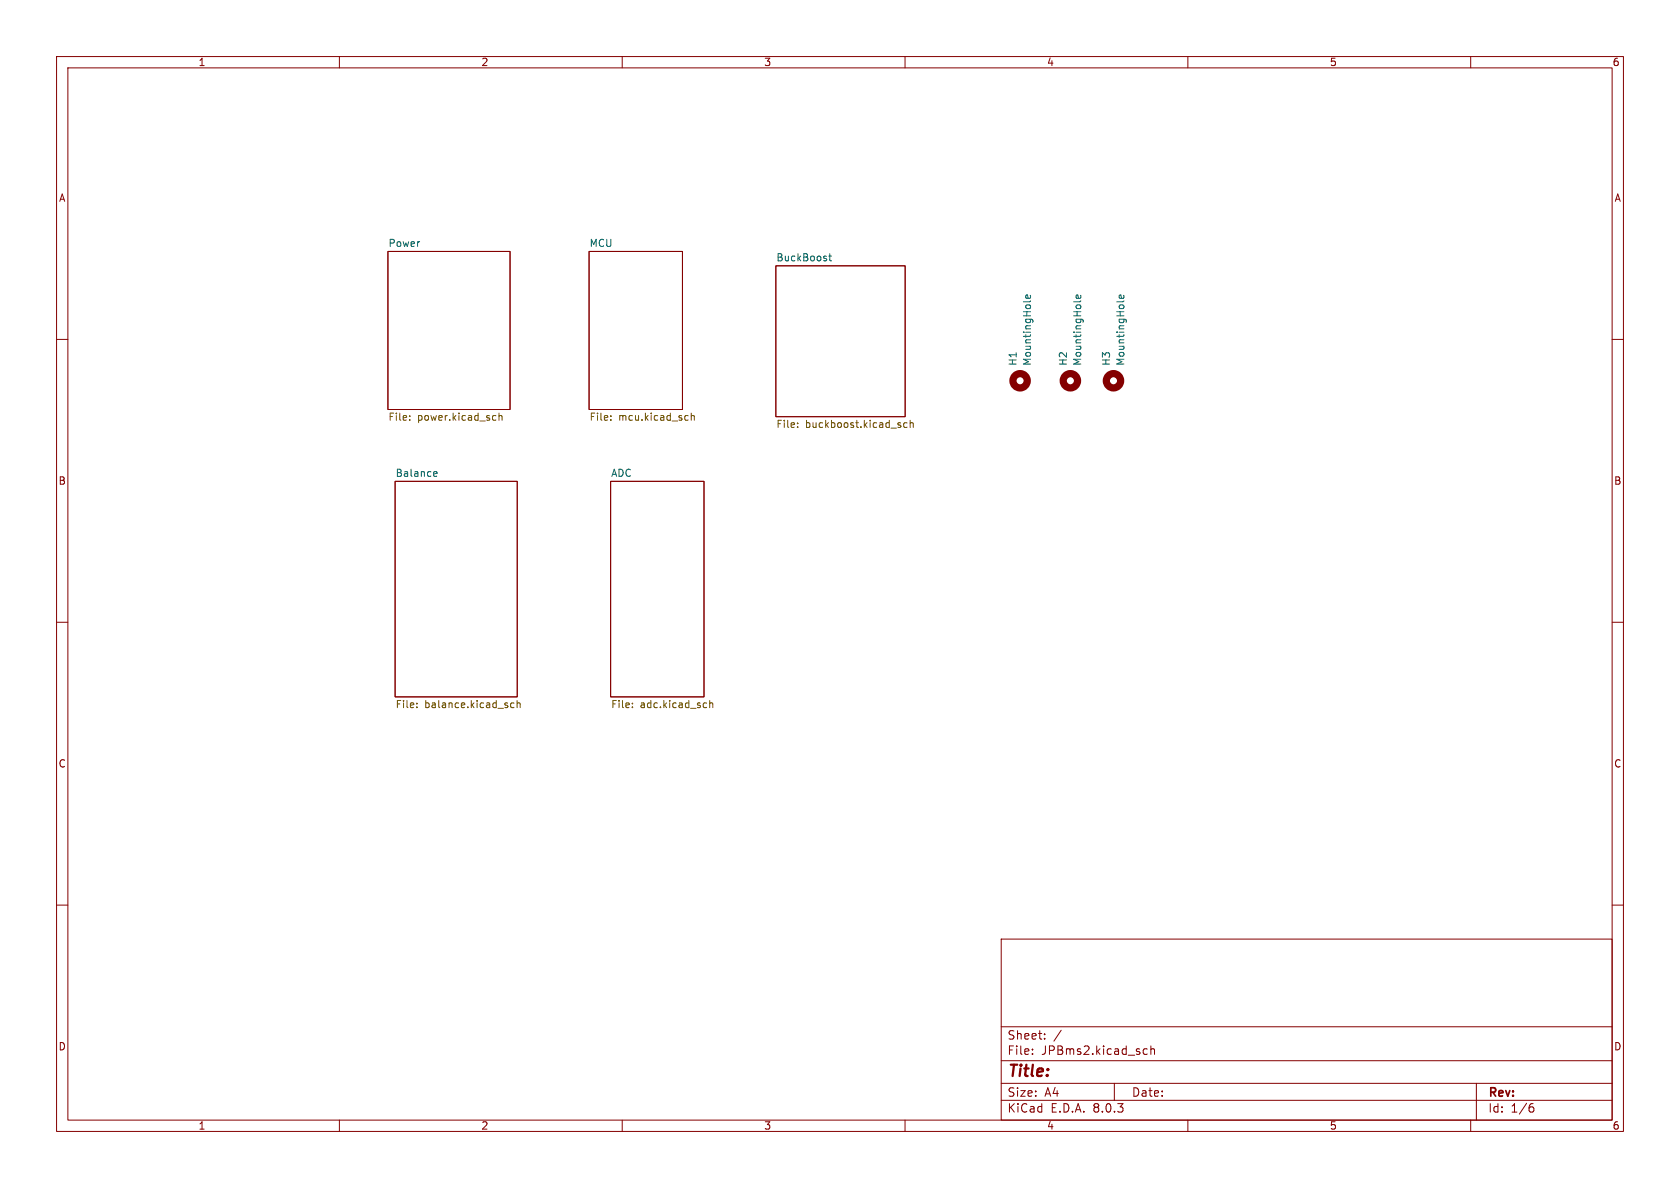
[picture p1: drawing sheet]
<svg xmlns="http://www.w3.org/2000/svg" width="297mm" height="210mm" viewBox="0 0 297 210" stroke-linecap="round" stroke-linejoin="round" font-family="sans-serif">
<g fill="none" stroke="#840000" stroke-width=".18">
<path d="M10 10h277v190h-277zM12 12h273v186h-273zM60 10v2M110 10v2M160 10v2M210 10v2M260 10v2M10 60h2M68.6 44.5h21.6v27.9h-21.6zM104.1 44.5h16.5v27.9h-16.5zM137.2 47h22.8v26.7h-22.8zM285 60h2"/>
<path d="M69.8 85.1h21.6v38.1h-21.6zM107.9 85.1h16.6v38.1h-16.6zM10 110h2M285 110h2M10 160h2M285 160h2M177 166h108v32h-108zM60 198v2M110 198v2M160 198v2M177 194.5h108M177 191.5h108"/>
<path d="M177 187.5h108M177 181.5h108M182.5 186.3v.1M182.5 185.5v.1M184.7 183.6v.1M184.7 182.8v.1M187.6 182.1l-1.3 2M197 191.5v3M202.2 186.3h.6M202.2 185.5h.6M203.5 185.5l.2-.1 .3 .1 .1 .9M203.5 184.9v1.5"/>
<path d="M210 198v2M260 198v2M261 191.5v6.5M270.6 195.7h.3l.3 .3-.1 .5-.5 .1M271 195.1l-.4 .1"/>
</g>
<g fill="none" stroke="#725600" stroke-width=".18">
<path d="M72.4 74.2v.1M72.4 73.5v.1M87.3 73.5h.4M87.7 74.2l-.4 .1M88.2 73.6l.2-.1h.3l.1 .8M88.2 73v1.3M108 74.2v.1M108 73.5v.1M121.5 73.5h.2M121.7 74.2l-.2 .1M122.2 73.6l.2-.1h.3v.8M122.2 73v1.3"/>
<path d="M141 75.4v.2M141 74.8v.1M160.4 74.8l-.4-.1-.2 .3 .1 .5h.5M160.9 74.8l.2-.1 .3 .1 .1 .8M160.9 74.3v1.3M73.7 125v.1M73.7 124.3v.1M90.9 124.3h-.4l-.2 .2 .1 .5h.5M91.4 124.4l.2-.1h.3l.1 .8M91.4 123.8v1.3M111.8 125v.1M111.8 124.3v.1"/>
<path d="M124.8 124.3h.1M124.9 125l-.1 .1M125.5 124.4l.1-.1h.4v.8M125.5 123.8v1.3"/>
</g>
<path d="M146.5 45.3h.5M146.7 44.8v1.1l.3 .2M182.1 52.2l.1 .4-.2 .1h-.6v-.5l.2-.1 .2 .6M182.2 53.2l-.2 .1M191 52.2l.1 .4-.2 .1h-.6v-.5l.2-.1 .2 .6M191.1 53.2l-.2 .1M198.6 52.2l.1 .4-.2 .1h-.6v-.5l.3-.1 .1 .6M198.7 53.2l-.2 .1M76.7 84.2h.5M76.7 83.4h.4l.2 .3-.6 .1" fill="none" stroke="#006464" stroke-width=".18"/>
<g fill="none" stroke="#840000" stroke-width="1.3">
<circle cx="180.3" cy="67.3" r="1.27"/>
<circle cx="189.2" cy="67.3" r="1.27"/>
<circle cx="196.8" cy="67.3" r="1.27"/>
</g>
<text font-size="2.8" fill="#840000" x="178" y="190.9">Title:</text>
<g font-size="2.1" fill="#840000">
<text x="178" y="184">Sheet:</text>
<text x="178" y="186.7">File:</text>
<text x="184.1" y="186.7">JPBms2.kicad_sch</text>
<text x="178" y="196.9">KiCad</text>
<text x="178" y="194.1">Size:</text>
<text x="184.7" y="194.1">A4</text>
<text x="185.7" y="196.9">E.D.A.</text>
<text x="193.3" y="196.9">8.0.3</text>
<text x="200" y="194.1">Date:</text>
<text x="263" y="194.3">Rev:</text>
<text x="263" y="196.9">Id:</text>
<text x="267.1" y="196.9">1/6</text>
</g>
<g font-size="1.8" fill="#840000">
<text x="35" y="11.9">1</text>
<text x="85" y="11.9">2</text>
<text x="135" y="11.9">3</text>
<text x="185" y="11.9">4</text>
<text x="235" y="11.9">5</text>
<text x="285" y="11.9">6</text>
<text x="10.3" y="35.9">A</text>
<text x="285.3" y="35.9">A</text>
<text x="10.3" y="85.9">B</text>
<text x="285.3" y="85.9">B</text>
<text x="10.3" y="135.9">C</text>
<text x="285.3" y="135.9">C</text>
<text x="10.3" y="185.9">D</text>
<text x="285.3" y="185.9">D</text>
<text x="35" y="199.9">1</text>
<text x="85" y="199.9">2</text>
<text x="135" y="199.9">3</text>
<text x="185" y="199.9">4</text>
<text x="235" y="199.9">5</text>
<text x="285" y="199.9">6</text>
</g>
<g font-size="1.8" fill="#006464">
<text x="68.6" y="43.7">Power</text>
<text x="104.1" y="43.7">MCU</text>
<text x="137.2" y="46.3">BuckBoost</text>
<text x="179.9" y="64.8" transform="rotate(-90 179.9 64.8)">H1</text>
<text x="182.5" y="64.8" transform="rotate(-90 182.5 64.8)">MountingHole</text>
<text x="188.8" y="64.8" transform="rotate(-90 188.8 64.8)">H2</text>
<text x="191.4" y="64.8" transform="rotate(-90 191.4 64.8)">MountingHole</text>
<text x="196.4" y="64.8" transform="rotate(-90 196.4 64.8)">H3</text>
<text x="199" y="64.8" transform="rotate(-90 199 64.8)">MountingHole</text>
<text x="69.8" y="84.4">Balance</text>
<text x="107.9" y="84.4">ADC</text>
</g>
<g font-size="1.8" fill="#725600">
<text x="68.6" y="74.7">File:</text>
<text x="73.8" y="74.7">power.kicad_sch</text>
<text x="104.1" y="74.7">File:</text>
<text x="109.4" y="74.7">mcu.kicad_sch</text>
<text x="137.2" y="76">File:</text>
<text x="142.4" y="76">buckboost.kicad_sch</text>
<text x="69.8" y="125.5">File:</text>
<text x="75.1" y="125.5">balance.kicad_sch</text>
<text x="107.9" y="125.5">File:</text>
<text x="113.2" y="125.5">adc.kicad_sch</text>
</g>
</svg>
